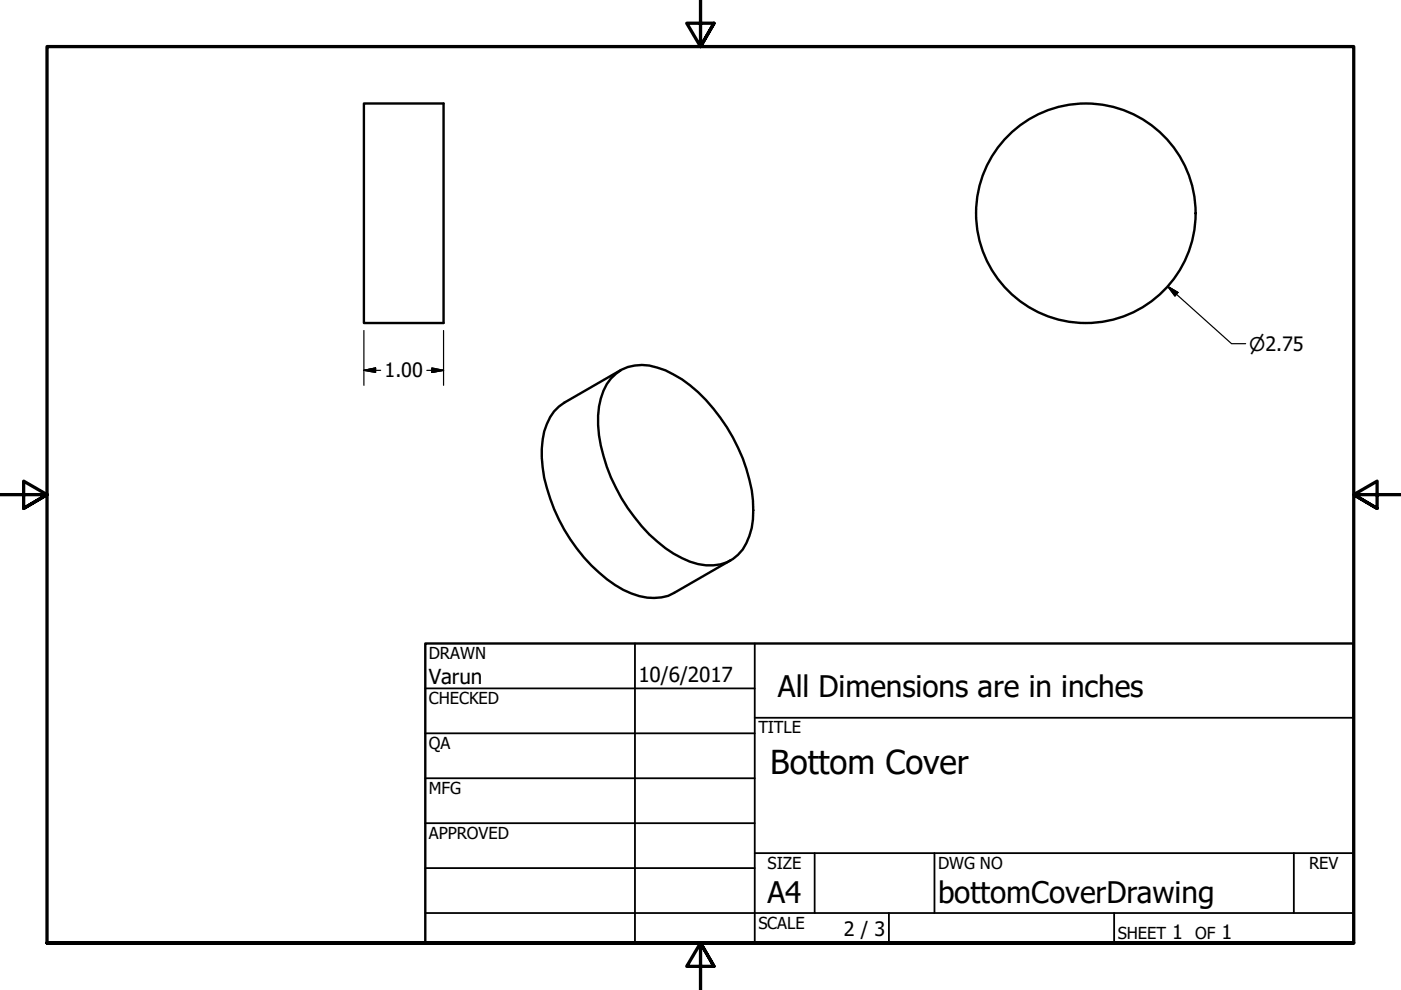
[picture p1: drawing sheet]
<svg xmlns="http://www.w3.org/2000/svg" width="297mm" height="210mm" viewBox="0 0 297 210" stroke-linecap="round" stroke-linejoin="round" font-family="sans-serif">
<!-- layer: Visible (ANSI) -->
<g fill="none" stroke="#000" stroke-width=".51">
<path d="M77.2 21.9h16.8v46.6h-16.8zM131.6 78.5l-12 6.9a10.3 10.3 0 0 0-4.5 7.8 28.1 28.1 0 0 0 2.4 14.7 35 35 0 0 0 14.6 17.2 12.3 12.3 0 0 0 9.6 1.2l13.2-7.5M129.5 80.2a8.7 8.7 0 0 1 9.9-2.3 24.4 24.4 0 0 1 11.9 8.7 37.5 37.5 0 0 1 8.3 19.5 15.5 15.5 0 0 1-2.1 10.4 8.6 8.6 0 0 1-9.5 3.1 25.6 25.6 0 0 1-13.4-9.9 34.9 34.9 0 0 1-7.8-21.6 13.5 13.5 0 0 1 2.7-7.9z"/>
<circle cx="230.2" cy="45.2" r="23.3"/>
</g>
<!-- layer: Border (ANSI) -->
<path d="M148.5 -.1v10l-2.9-5h5.8l-2.9 5 2.9-5M0 104.9h10l-5-2.9v5.8l5-2.9-5 2.9M297 104.9h-10l5-2.9v5.8l-5-2.9 5 2.9M10 199.9v-190h277v190h-277h277M151.4 204.9l-2.9-5 2.9 5h-5.8l2.9-5v10" fill="none" stroke="#000" stroke-width=".7"/>
<!-- layer: Title (ANSI) -->
<g fill="none" stroke="#000" stroke-width=".38">
<path d="M134.6 136.4v63.5M160 136.4v63.5M90.2 146h69.8M90.2 155.5h69.8M160 152.2h127M90.2 165h69.8M90.2 174.5h69.8M90.2 193.6h196.8M90.2 184.1h69.8M160 180.9h127M172.7 180.9v12.7M188.5 193.6v6.3"/>
<path d="M198.1 180.9v12.7M236.2 193.6v6.3M274.3 180.9v12.7"/>
</g>
<path d="M90.2 136.4h196.8v63.5h-196.8z" fill="none" stroke="#000" stroke-width=".51"/>
<!-- layer: Dimension (ANSI) -->
<path d="M77.2 78.5l2.4-.5v1zM77.2 78.5h3.5M77.2 70.1v11.6M90.5 78.5h3.5M91.6 78l2.4 .5-2.4 .5zM94 70.1v11.6M247.6 60.7l2.1 1.3-.6 .8zM247.6 60.7l13.5 12.2h3" fill="none" stroke="#000" stroke-width=".25"/>
<path d="M77.2 78.5l2.4-.5zM77.2 78.5l2.4-.5v1zM91.6 79l2.4-.5zM91.6 78l2.4 .5-2.4 .5zM247.6 60.7l2.1 1.3zM247.6 60.7l2.1 1.3-.6 .8z" fill="#000" stroke="#000" stroke-width=".25"/>
<text font-size="7" x="163.3" y="164.2">Bottom Cover</text>
<g font-size="6.3">
<text x="164.9" y="147.7">All Dimensions are in inches</text>
<text x="162.8" y="191.4">A4</text>
<text x="198.9" y="191.5">bottomCoverDrawing</text>
</g>
<g font-size="4.4">
<text x="90.9" y="145.1">Varun</text>
<text x="135.4" y="144.5">10/6/2017</text>
</g>
<g font-size="4.2">
<text x="81.5" y="80">1.00</text>
<text x="178.9" y="198.5">2 / 3</text>
<text x="248.5" y="199.1">1</text>
<text x="259" y="199.1">1</text>
</g>
<text font-size="4" x="264.9" y="74.3">⌀2.75</text>
<g font-size="3.5">
<text x="90.9" y="139.7">DRAWN</text>
<text x="90.9" y="149.3">CHECKED</text>
<text x="160.8" y="155.5">TITLE</text>
<text x="90.9" y="158.8">QA</text>
<text x="90.9" y="168.3">MFG</text>
<text x="90.9" y="177.8">APPROVED</text>
<text x="162.8" y="184.2">SIZE</text>
<text x="198.9" y="184.2">DWG NO</text>
<text x="277.6" y="184.2">REV</text>
<text x="160.8" y="196.9">SCALE</text>
<text x="237" y="199.1">SHEET</text>
<text x="253.4" y="199.1">OF</text>
</g>
</svg>
